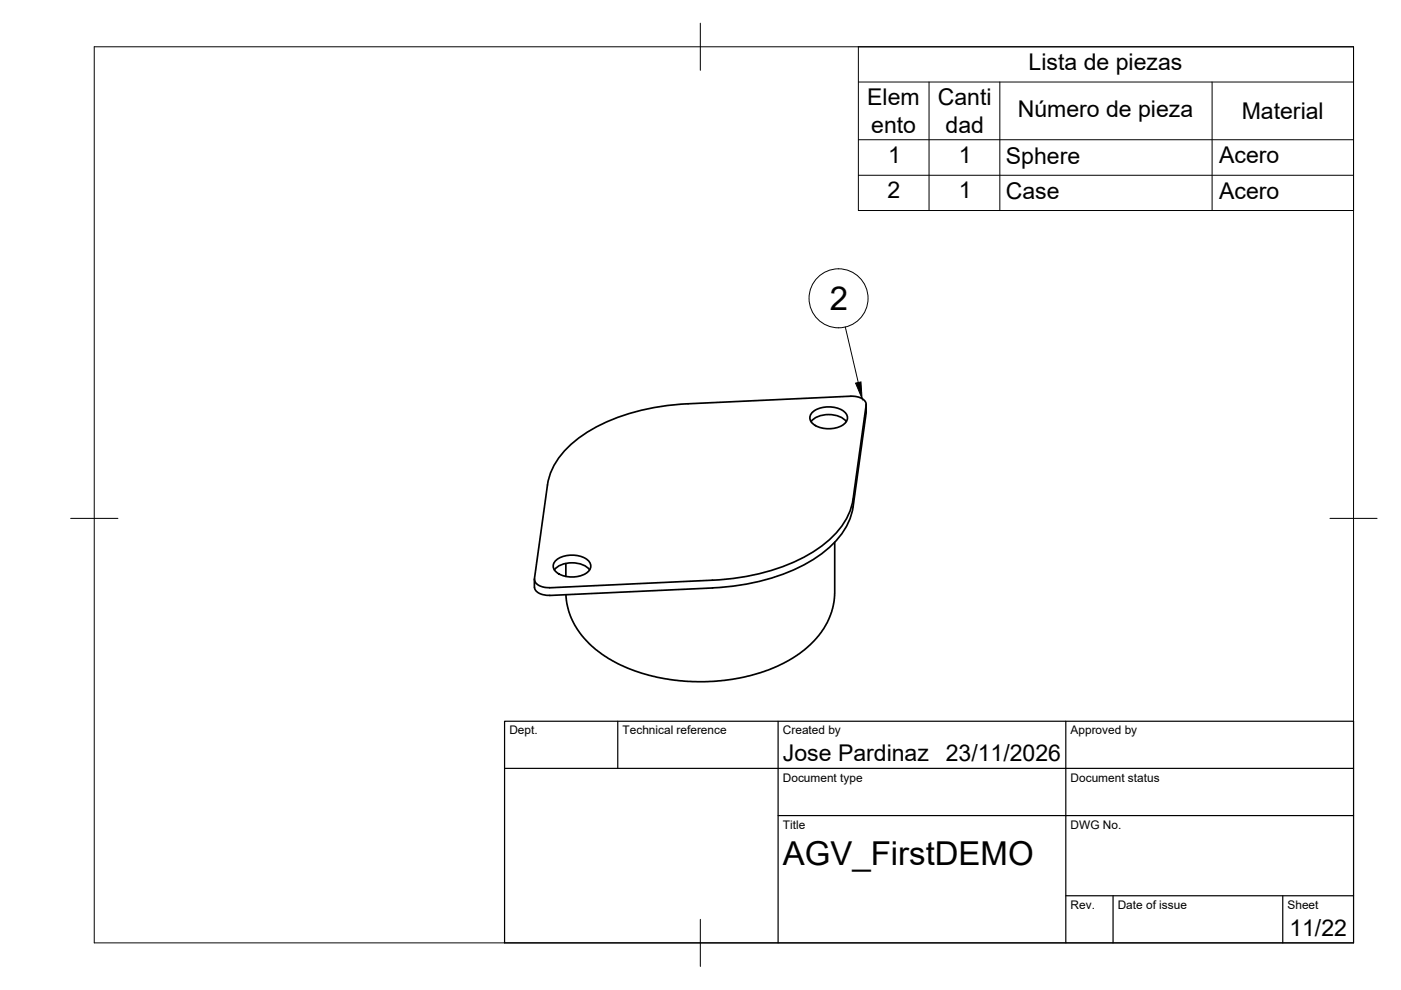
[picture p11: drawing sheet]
<svg xmlns="http://www.w3.org/2000/svg" width="297mm" height="210mm" viewBox="0 0 297 210" stroke-linecap="round" stroke-linejoin="round" font-family="sans-serif">
<!-- layer: Visible -->
<path d="M172 89.4a5.4 5.4 0 0 1 7.4 0M172.3 87.4a5.8 5.8 0 0 1 6.8 0 1.67 1.67 0 0 1-.6 2.8 6 6 0 0 1-6.2-.4 1.55 1.55 0 0 1 0-2.4zM183.6 87.5l-2.7 19.9a15.7 15.7 0 0 1-7.1 10.3 42.6 42.6 0 0 1-22.7 6.9l-34.6 1.7M183.6 85.7v1.8M183.6 85.9l-2.7 19.9a15.7 15.7 0 0 1-7.1 10.3 42.6 42.6 0 0 1-22.7 6.9l-34.5 1.6a3.1 3.1 0 0 1-3.3-1.6l2.8-20.2a15.7 15.7 0 0 1 7-10.2 42.6 42.6 0 0 1 22.8-7l34.5-1.6a3.1 3.1 0 0 1 3.2 1.6v.3M117.9 118.8a5.8 5.8 0 0 1 6.8 0 1.67 1.67 0 0 1-.6 2.9 6 6 0 0 1-6.2-.5 1.55 1.55 0 0 1 0-2.4zM120 119.5v2.7M177 115v10.8l-.2 2-.5 1.9a20.3 20.3 0 0 1-11.9 11.7l-2.5 1-2.9 .9-5.5 1-3.4 .2h-3.2l-6-.6-5-1.2-2.8-1-2.2-1-2.7-1.6-2-1.5-1.3-1.1-1.8-2.1a14.3 14.3 0 0 1-3.1-8.3M113.3 122.9v1.6a2.76 2.76 0 0 0 3.3 1.7M117.5 120.8a5.4 5.4 0 0 1 7.5 0" fill="none" stroke="#000" stroke-width=".36"/>
<!-- layer: BORDER -->
<path d="M20 9.9h267v190h-267zM148.5 4.9v10M15 109.9h10M282 109.9h10M148.5 194.9v10" fill="none" stroke="#000" stroke-width=".21"/>
<!-- layer: TITLEBLOCK -->
<path d="M107 152.9h180v47h-180zM131 152.9v10M165 152.9v47M226 152.9v47M107 162.9h180M165 172.9h122M226 189.9h61M236 189.9v10M272 189.9v10" fill="none" stroke="#000" stroke-width=".25"/>
<!-- layer: Parts Lists -->
<path d="M182 9.9h105v34.7h-105zM182 17.4h105M197 17.4v27.2M212 17.4v27.2M257 17.4v27.2M182 29.6h105M182 37.2h105" fill="none" stroke="#000" stroke-width=".21"/>
<!-- layer: Balloons -->
<circle cx="177.8" cy="63.3" r="6.3" fill="none" stroke="#000" stroke-width=".21"/>
<!-- layer: 0 -->
<path d="M181.4 81.2l1.1-.2 .3 3.5z" fill="#000" stroke="#000" stroke-width=".21"/>
<path d="M179.2 69.3l2.8 11.8" fill="none" stroke="#000" stroke-width=".21"/>
<g font-size="7">
<text x="175.9" y="65.8">2</text>
<text x="166" y="183.4">AGV_FirstDEMO</text>
</g>
<g font-size="4.9">
<text x="218.1" y="14.9">Lista de piezas</text>
<text x="183.9" y="22.3">Elem</text>
<text x="198.8" y="22.3">Canti</text>
<text x="184.7" y="28.1">ento</text>
<text x="200.5" y="28.2">dad</text>
<text x="215.8" y="24.8">Número de pieza</text>
<text x="263.3" y="25.2">Material</text>
<text x="188.3" y="34.6">1</text>
<text x="203.3" y="34.6">1</text>
<text x="213.3" y="34.7">Sphere</text>
<text x="258.5" y="34.6">Acero</text>
<text x="188.2" y="42.1">2</text>
<text x="203.3" y="42.1">1</text>
<text x="213.2" y="42.2">Case</text>
<text x="258.5" y="42.2">Acero</text>
<text x="166" y="161.4">Jose Pardinaz</text>
<text x="200.5" y="161.4">23/11/2026</text>
<text x="273.4" y="198.6">11/22</text>
</g>
<g font-size="2.5">
<text x="108" y="155.7">Dept.</text>
<text x="132" y="155.7">Technical reference</text>
<text x="166" y="155.7">Created by</text>
<text x="227" y="155.7">Approved by</text>
<text x="166" y="165.7">Document type</text>
<text x="227" y="165.7">Document status</text>
<text x="166" y="175.7">Title</text>
<text x="227" y="175.7">DWG No.</text>
<text x="227" y="192.7">Rev.</text>
<text x="237" y="192.7">Date of issue</text>
<text x="273" y="192.7">Sheet</text>
</g>
</svg>
